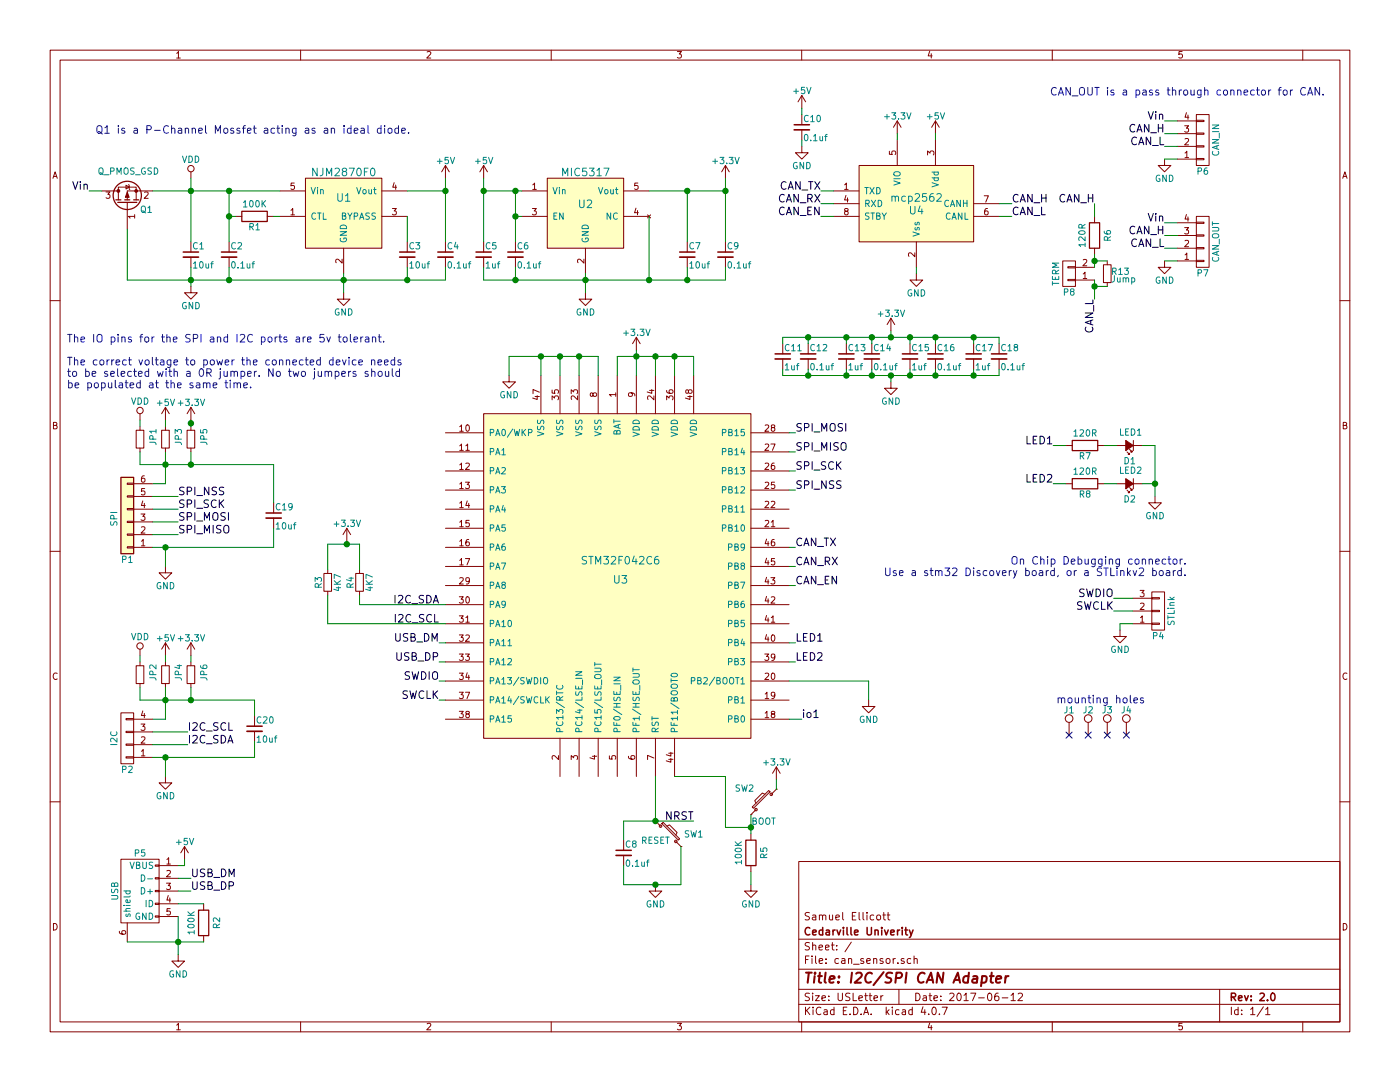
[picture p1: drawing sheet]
EESchema Schematic File Version 2
LIBS:can_sensor-rescue
LIBS:power
LIBS:device
LIBS:transistors
LIBS:conn
LIBS:linear
LIBS:regul
LIBS:74xx
LIBS:cmos4000
LIBS:adc-dac
LIBS:memory
LIBS:xilinx
LIBS:microcontrollers
LIBS:dsp
LIBS:microchip
LIBS:analog_switches
LIBS:motorola
LIBS:texas
LIBS:intel
LIBS:audio
LIBS:interface
LIBS:digital-audio
LIBS:philips
LIBS:display
LIBS:cypress
LIBS:siliconi
LIBS:opto
LIBS:atmel
LIBS:contrib
LIBS:valves
LIBS:relays_switches
LIBS:supermileage
LIBS:supermileage_computers
LIBS:supermileage_sensors
LIBS:can_sensor-cache
EELAYER 25 0
EELAYER END
$Descr USLetter 11000 8500
encoding utf-8
Sheet 1 1
Title "I2C/SPI CAN Adapter"
Date "2017-06-12"
Rev "2.0"
Comp "Cedarville Univerity"
Comment1 "Samuel Ellicott"
Comment2 ""
Comment3 ""
Comment4 ""
$EndDescr
$Comp
L mcp2562 U4
U 1 1
P 7200 1600
F 0 "U4" H 7200 1550 60  0000 C CNN
F 1 "mcp2562" H 7200 1650 60  0000 C CNN
F 2 "SMD_Packages:SOIC-8-N" H 7200 1600 60  0001 C CNN
F 3 "" H 7200 1600 60  0000 C CNN
F 4 "Mouser" H 7200 1600 60  0001 C CNN "Distributor"
F 5 "579-MCP2562-E/SN" H 7200 1600 60  0001 C CNN "PN"
	1    7200 1600
	1    0    0    -1  
$EndComp
$Comp
L MIC5317 U2
U 1 1
P 4600 1600
F 0 "U2" H 4600 1600 60  0000 C CNN
F 1 "MIC5317" H 4600 1850 60  0000 C CNN
F 2 "TO_SOT_Packages_SMD:SOT-23-5" H 4600 1550 60  0001 C CNN
F 3 "" H 4600 1550 60  0000 C CNN
F 4 "Mouser" H 4600 1600 60  0001 C CNN "Distributor"
F 5 "998-MIC5317-3.3YM5TR" H 4600 1600 60  0001 C CNN "PN"
	1    4600 1600
	1    0    0    -1  
$EndComp
$Comp
L C_Small C7
U 1 1
P 5400 2000
F 0 "C7" H 5410 2070 50  0000 L CNN
F 1 "10uf" H 5410 1920 50  0000 L CNN
F 2 "Capacitors_SMD:C_0603_HandSoldering" V 5400 2000 50  0001 C CNN
F 3 "" H 5400 2000 50  0000 C CNN
F 4 "Mouser" H 5400 2000 60  0001 C CNN "Distributor"
F 5 "80-C0603C105K8P" H 5400 2000 60  0001 C CNN "PN"
	1    5400 2000
	1    0    0    -1  
$EndComp
$Comp
L C_Small C6
U 1 1
P 4050 2000
F 0 "C6" H 4060 2070 50  0000 L CNN
F 1 "0.1uf" H 4060 1920 50  0000 L CNN
F 2 "Capacitors_SMD:C_0603_HandSoldering" V 4050 2000 50  0001 C CNN
F 3 "" H 4050 2000 50  0000 C CNN
	1    4050 2000
	1    0    0    -1  
$EndComp
$Comp
L GND #PWR01
U 1 1
P 4600 2300
F 0 "#PWR01" H 4600 2050 50  0001 C CNN
F 1 "GND" H 4600 2150 50  0000 C CNN
F 2 "" H 4600 2300 50  0000 C CNN
F 3 "" H 4600 2300 50  0000 C CNN
	1    4600 2300
	1    0    0    -1  
$EndComp
$Comp
L +5V #PWR02
U 1 1
P 3800 1400
F 0 "#PWR02" H 3800 1250 50  0001 C CNN
F 1 "+5V" H 3800 1540 50  0000 C CNN
F 2 "" H 3800 1400 50  0000 C CNN
F 3 "" H 3800 1400 50  0000 C CNN
	1    3800 1400
	1    0    0    -1  
$EndComp
$Comp
L +3.3V #PWR03
U 1 1
P 5700 1400
F 0 "#PWR03" H 5700 1250 50  0001 C CNN
F 1 "+3.3V" H 5700 1540 50  0000 C CNN
F 2 "" H 5700 1400 50  0000 C CNN
F 3 "" H 5700 1400 50  0000 C CNN
	1    5700 1400
	1    0    0    -1  
$EndComp
$Comp
L +3.3V #PWR04
U 1 1
P 5000 2750
F 0 "#PWR04" H 5000 2600 50  0001 C CNN
F 1 "+3.3V" H 5000 2890 50  0000 C CNN
F 2 "" H 5000 2750 50  0000 C CNN
F 3 "" H 5000 2750 50  0000 C CNN
	1    5000 2750
	1    0    0    -1  
$EndComp
$Comp
L C_Small C15
U 1 1
P 7150 2800
F 0 "C15" H 7160 2870 50  0000 L CNN
F 1 "1uf" H 7160 2720 50  0000 L CNN
F 2 "Capacitors_SMD:C_0603_HandSoldering" V 7150 2800 50  0001 C CNN
F 3 "" H 7150 2800 50  0000 C CNN
F 4 "Mouser" H 7150 2800 60  0001 C CNN "Distributor"
F 5 "80-C0603C105K8P" H 7150 2800 60  0001 C CNN "PN"
	1    7150 2800
	1    0    0    -1  
$EndComp
$Comp
L C_Small C16
U 1 1
P 7350 2800
F 0 "C16" H 7360 2870 50  0000 L CNN
F 1 "0.1uf" H 7360 2720 50  0000 L CNN
F 2 "Capacitors_SMD:C_0603_HandSoldering" V 7350 2800 50  0001 C CNN
F 3 "" H 7350 2800 50  0000 C CNN
	1    7350 2800
	1    0    0    -1  
$EndComp
$Comp
L C_Small C9
U 1 1
P 5700 2000
F 0 "C9" H 5710 2070 50  0000 L CNN
F 1 "0.1uf" H 5710 1920 50  0000 L CNN
F 2 "Capacitors_SMD:C_0603_HandSoldering" V 5700 2000 50  0001 C CNN
F 3 "" H 5700 2000 50  0000 C CNN
	1    5700 2000
	1    0    0    -1  
$EndComp
$Comp
L GND #PWR05
U 1 1
P 7200 2150
F 0 "#PWR05" H 7200 1900 50  0001 C CNN
F 1 "GND" H 7200 2000 50  0000 C CNN
F 2 "" H 7200 2150 50  0000 C CNN
F 3 "" H 7200 2150 50  0000 C CNN
	1    7200 2150
	1    0    0    -1  
$EndComp
$Comp
L +3.3V #PWR06
U 1 1
P 7050 1050
F 0 "#PWR06" H 7050 900 50  0001 C CNN
F 1 "+3.3V" H 7050 1190 50  0000 C CNN
F 2 "" H 7050 1050 50  0000 C CNN
F 3 "" H 7050 1050 50  0000 C CNN
	1    7050 1050
	1    0    0    -1  
$EndComp
$Comp
L +5V #PWR07
U 1 1
P 7350 1050
F 0 "#PWR07" H 7350 900 50  0001 C CNN
F 1 "+5V" H 7350 1190 50  0000 C CNN
F 2 "" H 7350 1050 50  0000 C CNN
F 3 "" H 7350 1050 50  0000 C CNN
	1    7350 1050
	1    0    0    -1  
$EndComp
$Comp
L C_Small C10
U 1 1
P 6300 1000
F 0 "C10" H 6310 1070 50  0000 L CNN
F 1 "0.1uf" H 6310 920 50  0000 L CNN
F 2 "Capacitors_SMD:C_0603_HandSoldering" V 6300 1000 50  0001 C CNN
F 3 "" H 6300 1000 50  0000 C CNN
	1    6300 1000
	1    0    0    -1  
$EndComp
$Comp
L GND #PWR08
U 1 1
P 6300 1150
F 0 "#PWR08" H 6300 900 50  0001 C CNN
F 1 "GND" H 6300 1000 50  0000 C CNN
F 2 "" H 6300 1150 50  0000 C CNN
F 3 "" H 6300 1150 50  0000 C CNN
	1    6300 1150
	1    0    0    -1  
$EndComp
$Comp
L +5V #PWR09
U 1 1
P 6300 850
F 0 "#PWR09" H 6300 700 50  0001 C CNN
F 1 "+5V" H 6300 990 50  0000 C CNN
F 2 "" H 6300 850 50  0000 C CNN
F 3 "" H 6300 850 50  0000 C CNN
	1    6300 850 
	1    0    0    -1  
$EndComp
$Comp
L VDD #PWR010
U 1 1
P 1500 1400
F 0 "#PWR010" H 1500 1250 50  0001 C CNN
F 1 "VDD" H 1500 1550 50  0000 C CNN
F 2 "" H 1500 1400 50  0000 C CNN
F 3 "" H 1500 1400 50  0000 C CNN
	1    1500 1400
	1    0    0    -1  
$EndComp
$Comp
L CONN_01X04 P6
U 1 1
P 9450 1100
F 0 "P6" H 9450 1350 50  0000 C CNN
F 1 "CAN_IN" V 9550 1100 50  0000 C CNN
F 2 "User_Connectors:Molex-duraClick-4conn" V 9450 1100 50  0001 C CNN
F 3 "" H 9450 1100 50  0000 C CNN
F 4 "Mouser" H 9450 1100 60  0001 C CNN "Distributor"
F 5 "538-53261-0471" H 9450 1100 60  0001 C CNN "PN"
	1    9450 1100
	1    0    0    1   
$EndComp
$Comp
L CONN_01X04 P7
U 1 1
P 9450 1900
F 0 "P7" H 9450 2150 50  0000 C CNN
F 1 "CAN_OUT" V 9550 1900 50  0000 C CNN
F 2 "User_Connectors:Molex-duraClick-4conn" V 9450 1900 50  0001 C CNN
F 3 "" H 9450 1900 50  0000 C CNN
F 4 "Mouser" H 9450 1900 60  0001 C CNN "Distributor"
F 5 "538-53261-0471" H 9450 1900 60  0001 C CNN "PN"
	1    9450 1900
	1    0    0    1   
$EndComp
$Comp
L GND #PWR011
U 1 1
P 9150 1250
F 0 "#PWR011" H 9150 1000 50  0001 C CNN
F 1 "GND" H 9150 1100 50  0000 C CNN
F 2 "" H 9150 1250 50  0000 C CNN
F 3 "" H 9150 1250 50  0000 C CNN
	1    9150 1250
	-1   0    0    -1  
$EndComp
$Comp
L GND #PWR012
U 1 1
P 9150 2050
F 0 "#PWR012" H 9150 1800 50  0001 C CNN
F 1 "GND" H 9150 1900 50  0000 C CNN
F 2 "" H 9150 2050 50  0000 C CNN
F 3 "" H 9150 2050 50  0000 C CNN
	1    9150 2050
	-1   0    0    -1  
$EndComp
Text Label 9150 1950 2    60   ~ 0
CAN_L
Text Label 9150 1050 2    60   ~ 0
CAN_H
Text Label 9150 1850 2    60   ~ 0
CAN_H
Text Label 9150 1150 2    60   ~ 0
CAN_L
Text Label 7950 1600 0    60   ~ 0
CAN_H
Text Label 7950 1700 0    60   ~ 0
CAN_L
$Comp
L C_Small C3
U 1 1
P 3200 2000
F 0 "C3" H 3210 2070 50  0000 L CNN
F 1 "10uf" H 3210 1920 50  0000 L CNN
F 2 "Capacitors_SMD:C_0603_HandSoldering" V 3200 2000 50  0001 C CNN
F 3 "" H 3200 2000 50  0000 C CNN
F 4 "Mouser" H 3200 2000 60  0001 C CNN "Distributor"
F 5 "81-GRM188R61C106KALD" H 3200 2000 60  0001 C CNN "PN"
	1    3200 2000
	1    0    0    -1  
$EndComp
$Comp
L C_Small C1
U 1 1
P 1500 2000
F 0 "C1" H 1510 2070 50  0000 L CNN
F 1 "10uf" H 1510 1920 50  0000 L CNN
F 2 "Capacitors_SMD:C_0603_HandSoldering" V 1500 2000 50  0001 C CNN
F 3 "" H 1500 2000 50  0000 C CNN
F 4 "Mouser" H 1500 2000 60  0001 C CNN "Distributor"
F 5 "81-GRM188R61C106KALD" H 1500 2000 60  0001 C CNN "PN"
	1    1500 2000
	1    0    0    -1  
$EndComp
$Comp
L GND #PWR013
U 1 1
P 2700 2300
F 0 "#PWR013" H 2700 2050 50  0001 C CNN
F 1 "GND" H 2700 2150 50  0000 C CNN
F 2 "" H 2700 2300 50  0000 C CNN
F 3 "" H 2700 2300 50  0000 C CNN
	1    2700 2300
	1    0    0    -1  
$EndComp
$Comp
L +5V #PWR014
U 1 1
P 3500 1400
F 0 "#PWR014" H 3500 1250 50  0001 C CNN
F 1 "+5V" H 3500 1540 50  0000 C CNN
F 2 "" H 3500 1400 50  0000 C CNN
F 3 "" H 3500 1400 50  0000 C CNN
	1    3500 1400
	1    0    0    -1  
$EndComp
$Comp
L C_Small C2
U 1 1
P 1800 2000
F 0 "C2" H 1810 2070 50  0000 L CNN
F 1 "0.1uf" H 1810 1920 50  0000 L CNN
F 2 "Capacitors_SMD:C_0603_HandSoldering" V 1800 2000 50  0001 C CNN
F 3 "" H 1800 2000 50  0000 C CNN
	1    1800 2000
	1    0    0    -1  
$EndComp
$Comp
L C_Small C5
U 1 1
P 3800 2000
F 0 "C5" H 3810 2070 50  0000 L CNN
F 1 "1uf" H 3810 1920 50  0000 L CNN
F 2 "Capacitors_SMD:C_0603_HandSoldering" V 3800 2000 50  0001 C CNN
F 3 "" H 3800 2000 50  0000 C CNN
F 4 "Mouser" H 3800 2000 60  0001 C CNN "Distributor"
F 5 "80-C0603C105K8P" H 3800 2000 60  0001 C CNN "PN"
	1    3800 2000
	1    0    0    -1  
$EndComp
$Comp
L CONN_01X04 P2
U 1 1
P 1000 5800
F 0 "P2" H 1000 6050 50  0000 C CNN
F 1 "I2C" V 1100 5800 50  0000 C CNN
F 2 "User_Connectors:Molex-duraClick-4conn" V 1000 5800 50  0001 C CNN
F 3 "" H 1000 5800 50  0000 C CNN
F 4 "Mouser" H 1000 5800 60  0001 C CNN "Distributor"
F 5 "538-53261-0471" H 1000 5800 60  0001 C CNN "PN"
	1    1000 5800
	-1   0    0    1   
$EndComp
Text Label 8750 4700 2    60   ~ 0
SWDIO
Text Label 8750 4800 2    60   ~ 0
SWCLK
$Comp
L GND #PWR015
U 1 1
P 8800 4950
F 0 "#PWR015" H 8800 4700 50  0001 C CNN
F 1 "GND" H 8800 4800 50  0000 C CNN
F 2 "" H 8800 4950 50  0000 C CNN
F 3 "" H 8800 4950 50  0000 C CNN
	1    8800 4950
	-1   0    0    -1  
$EndComp
Text Label 5450 6450 2    60   ~ 0
NRST
Text Label 3450 5350 2    60   ~ 0
SWDIO
Text Label 3450 5500 2    60   ~ 0
SWCLK
Text Label 3450 5050 2    60   ~ 0
USB_DM
Text Label 3450 5200 2    60   ~ 0
USB_DP
Text Label 6450 1600 2    60   ~ 0
CAN_RX
Text Label 6450 1500 2    60   ~ 0
CAN_TX
$Comp
L R R6
U 1 1
P 8600 1850
F 0 "R6" V 8700 1850 50  0000 C CNN
F 1 "120R" V 8500 1850 50  0000 C CNN
F 2 "Resistors_SMD:R_0603_HandSoldering" V 8530 1850 50  0001 C CNN
F 3 "" H 8600 1850 50  0000 C CNN
F 4 "Mouser" V 8600 1850 60  0001 C CNN "Distributor"
F 5 "71-CRCW0603-120-E3" V 8600 1850 60  0001 C CNN "PN"
	1    8600 1850
	1    0    0    -1  
$EndComp
Text Label 8600 1600 2    60   ~ 0
CAN_H
Text Label 8600 2350 3    60   ~ 0
CAN_L
$Comp
L Led_Small D1
U 1 1
P 8875 3500
F 0 "D1" H 8825 3625 50  0000 L CNN
F 1 "LED1" H 8775 3400 50  0000 L CNN
F 2 "LEDs:LED_0603_HandSoldering" H 8875 3500 50  0001 C CNN
F 3 "" V 8875 3500 50  0000 C CNN
	1    8875 3500
	-1   0    0    1   
$EndComp
$Comp
L Led_Small D2
U 1 1
P 8875 3800
F 0 "D2" H 8825 3925 50  0000 L CNN
F 1 "LED2" H 8775 3700 50  0000 L CNN
F 2 "LEDs:LED_0603_HandSoldering" H 8875 3800 50  0001 C CNN
F 3 "" V 8875 3800 50  0000 C CNN
	1    8875 3800
	-1   0    0    1   
$EndComp
$Comp
L GND #PWR016
U 1 1
P 9075 3900
F 0 "#PWR016" H 9075 3650 50  0001 C CNN
F 1 "GND" H 9075 3750 50  0000 C CNN
F 2 "" H 9075 3900 50  0000 C CNN
F 3 "" H 9075 3900 50  0000 C CNN
	1    9075 3900
	1    0    0    -1  
$EndComp
Text Label 8275 3500 2    60   ~ 0
LED1
Text Label 8275 3800 2    60   ~ 0
LED2
Text Label 6250 5200 0    60   ~ 0
LED2
Text Label 6250 5050 0    60   ~ 0
LED1
$Comp
L USB_OTG-RESCUE-can_sensor P5
U 1 1
P 1100 7000
F 0 "P5" V 800 7000 50  0000 C CNN
F 1 "USB" H 1100 7200 50  0000 C CNN
F 2 "Connect:USB_Micro-B" H 1050 6900 50  0001 C CNN
F 3 "" V 1050 6900 50  0000 C CNN
F 4 "Mouser" V 1100 7000 60  0001 C CNN "Distributor"
F 5 "649-10118194-0001LF" V 1100 7000 60  0001 C CNN "PN"
	1    1100 7000
	0    -1   1    0   
$EndComp
Text Label 1500 6900 0    60   ~ 0
USB_DM
Text Label 1500 7000 0    60   ~ 0
USB_DP
$Comp
L +5V #PWR017
U 1 1
P 1450 6750
F 0 "#PWR017" H 1450 6600 50  0001 C CNN
F 1 "+5V" H 1450 6890 50  0000 C CNN
F 2 "" H 1450 6750 50  0000 C CNN
F 3 "" H 1450 6750 50  0000 C CNN
	1    1450 6750
	1    0    0    -1  
$EndComp
$Comp
L GND #PWR018
U 1 1
P 1400 7500
F 0 "#PWR018" H 1400 7250 50  0001 C CNN
F 1 "GND" H 1400 7350 50  0000 C CNN
F 2 "" H 1400 7500 50  0000 C CNN
F 3 "" H 1400 7500 50  0000 C CNN
	1    1400 7500
	1    0    0    -1  
$EndComp
$Comp
L C_Small C8
U 1 1
P 4900 6700
F 0 "C8" H 4910 6770 50  0000 L CNN
F 1 "0.1uf" H 4910 6620 50  0000 L CNN
F 2 "Capacitors_SMD:C_0603_HandSoldering" V 4900 6700 50  0001 C CNN
F 3 "" H 4900 6700 50  0000 C CNN
	1    4900 6700
	1    0    0    -1  
$EndComp
$Comp
L SW_PUSH_SMALL SW2
U 1 1
P 6000 6300
F 0 "SW2" H 6150 6410 50  0000 C CNN
F 1 "BOOT" H 6000 6150 50  0000 C CNN
F 2 "Buttons_Switches_SMD:SW_SPST_FSMSM" V 6000 6300 50  0001 C CNN
F 3 "" H 6000 6300 50  0000 C CNN
	1    6000 6300
	-1   0    0    -1  
$EndComp
$Comp
L GND #PWR019
U 1 1
P 5900 6950
F 0 "#PWR019" H 5900 6700 50  0001 C CNN
F 1 "GND" H 5900 6800 50  0000 C CNN
F 2 "" H 5900 6950 50  0000 C CNN
F 3 "" H 5900 6950 50  0000 C CNN
	1    5900 6950
	1    0    0    -1  
$EndComp
$Comp
L +3.3V #PWR020
U 1 1
P 6100 6125
F 0 "#PWR020" H 6100 5975 50  0001 C CNN
F 1 "+3.3V" H 6100 6265 50  0000 C CNN
F 2 "" H 6100 6125 50  0000 C CNN
F 3 "" H 6100 6125 50  0000 C CNN
	1    6100 6125
	1    0    0    -1  
$EndComp
$Comp
L SW_PUSH_SMALL SW1
U 1 1
P 5250 6550
F 0 "SW1" H 5450 6550 50  0000 C CNN
F 1 "RESET" H 5150 6500 50  0000 C CNN
F 2 "Buttons_Switches_SMD:SW_SPST_FSMSM" H 5250 6550 50  0001 C CNN
F 3 "" H 5250 6550 50  0000 C CNN
	1    5250 6550
	1    0    0    -1  
$EndComp
$Comp
L NJM2870F0 U1
U 1 1
P 2700 1500
F 0 "U1" H 2700 1450 60  0000 C CNN
F 1 "NJM2870F0" H 2700 1650 60  0000 C CNN
F 2 "TO_SOT_Packages_SMD:SOT-23-5" V 2700 1450 60  0001 C CNN
F 3 "" H 2700 1450 60  0000 C CNN
F 4 "Mouser" H 2700 1500 60  0001 C CNN "Distributor"
F 5 "513-NJM2870F05-TE2" H 2700 1500 60  0001 C CNN "PN"
	1    2700 1500
	1    0    0    -1  
$EndComp
$Comp
L C_Small C4
U 1 1
P 3500 2000
F 0 "C4" H 3510 2070 50  0000 L CNN
F 1 "0.1uf" H 3510 1920 50  0000 L CNN
F 2 "Capacitors_SMD:C_0603_HandSoldering" V 3500 2000 50  0001 C CNN
F 3 "" H 3500 2000 50  0000 C CNN
	1    3500 2000
	1    0    0    -1  
$EndComp
$Comp
L R R1
U 1 1
P 2000 1700
F 0 "R1" V 2080 1700 50  0000 C CNN
F 1 "100K" V 1900 1700 50  0000 C CNN
F 2 "Resistors_SMD:R_0603_HandSoldering" H 1930 1700 50  0001 C CNN
F 3 "" H 2000 1700 50  0000 C CNN
F 4 "Mouser" V 2000 1700 60  0001 C CNN "Distributor"
F 5 "71-CRCW0603-100K-E3" V 2000 1700 60  0001 C CNN "PN"
	1    2000 1700
	0    1    1    0   
$EndComp
$Comp
L R R5
U 1 1
P 5900 6700
F 0 "R5" V 6000 6700 50  0000 C CNN
F 1 "100K" V 5800 6700 50  0000 C CNN
F 2 "Resistors_SMD:R_0603_HandSoldering" H 5830 6700 50  0001 C CNN
F 3 "" H 5900 6700 50  0000 C CNN
F 4 "Mouser" V 5900 6700 60  0001 C CNN "Distributor"
F 5 "71-CRCW0603-100K-E3" V 5900 6700 60  0001 C CNN "PN"
	1    5900 6700
	1    0    0    -1  
$EndComp
$Comp
L R R2
U 1 1
P 1600 7250
F 0 "R2" V 1700 7250 50  0000 C CNN
F 1 "100K" V 1500 7250 50  0000 C CNN
F 2 "Resistors_SMD:R_0603_HandSoldering" H 1530 7250 50  0001 C CNN
F 3 "" H 1600 7250 50  0000 C CNN
F 4 "Mouser" V 1600 7250 60  0001 C CNN "Distributor"
F 5 "71-CRCW0603-100K-E3" V 1600 7250 60  0001 C CNN "PN"
	1    1600 7250
	1    0    0    -1  
$EndComp
$Comp
L R R7
U 1 1
P 8525 3500
F 0 "R7" V 8605 3500 50  0000 C CNN
F 1 "120R" V 8425 3500 50  0000 C CNN
F 2 "Resistors_SMD:R_0603_HandSoldering" V 8455 3500 50  0001 C CNN
F 3 "" H 8525 3500 50  0000 C CNN
F 4 "Mouser" V 8525 3500 60  0001 C CNN "Distributor"
F 5 "71-CRCW0603-120-E3" V 8525 3500 60  0001 C CNN "PN"
	1    8525 3500
	0    1    1    0   
$EndComp
$Comp
L R R8
U 1 1
P 8525 3800
F 0 "R8" V 8605 3800 50  0000 C CNN
F 1 "120R" V 8425 3800 50  0000 C CNN
F 2 "Resistors_SMD:R_0603_HandSoldering" V 8455 3800 50  0001 C CNN
F 3 "" H 8525 3800 50  0000 C CNN
F 4 "Mouser" V 8525 3800 60  0001 C CNN "Distributor"
F 5 "71-CRCW0603-120-E3" V 8525 3800 60  0001 C CNN "PN"
	1    8525 3800
	0    1    1    0   
$EndComp
$Comp
L GND #PWR021
U 1 1
P 5150 6950
F 0 "#PWR021" H 5150 6700 50  0001 C CNN
F 1 "GND" H 5150 6800 50  0000 C CNN
F 2 "" H 5150 6950 50  0000 C CNN
F 3 "" H 5150 6950 50  0000 C CNN
	1    5150 6950
	1    0    0    -1  
$EndComp
$Comp
L C_Small C18
U 1 1
P 7850 2800
F 0 "C18" H 7860 2870 50  0000 L CNN
F 1 "0.1uf" H 7860 2720 50  0000 L CNN
F 2 "Capacitors_SMD:C_0603_HandSoldering" V 7850 2800 50  0001 C CNN
F 3 "" H 7850 2800 50  0000 C CNN
	1    7850 2800
	1    0    0    -1  
$EndComp
$Comp
L +3.3V #PWR022
U 1 1
P 7000 2600
F 0 "#PWR022" H 7000 2450 50  0001 C CNN
F 1 "+3.3V" H 7000 2740 50  0000 C CNN
F 2 "" H 7000 2600 50  0000 C CNN
F 3 "" H 7000 2600 50  0000 C CNN
	1    7000 2600
	1    0    0    -1  
$EndComp
$Comp
L GND #PWR023
U 1 1
P 7000 3000
F 0 "#PWR023" H 7000 2750 50  0001 C CNN
F 1 "GND" H 7000 2850 50  0000 C CNN
F 2 "" H 7000 3000 50  0000 C CNN
F 3 "" H 7000 3000 50  0000 C CNN
	1    7000 3000
	1    0    0    -1  
$EndComp
$Comp
L C_Small C17
U 1 1
P 7650 2800
F 0 "C17" H 7660 2870 50  0000 L CNN
F 1 "1uf" H 7660 2720 50  0000 L CNN
F 2 "Capacitors_SMD:C_0603_HandSoldering" V 7650 2800 50  0001 C CNN
F 3 "" H 7650 2800 50  0000 C CNN
F 4 "Mouser" H 7650 2800 60  0001 C CNN "Distributor"
F 5 "81-GRM188R61C106KALD" H 7650 2800 60  0001 C CNN "PN"
	1    7650 2800
	1    0    0    -1  
$EndComp
$Comp
L CONN_01X03 P4
U 1 1
P 9100 4800
F 0 "P4" H 9100 5000 50  0000 C CNN
F 1 "STLink" V 9200 4800 50  0000 C CNN
F 2 "Pin_Headers:Pin_Header_Straight_1x03" H 9100 4800 50  0001 C CNN
F 3 "" H 9100 4800 50  0000 C CNN
	1    9100 4800
	1    0    0    1   
$EndComp
$Comp
L GND #PWR024
U 1 1
P 4000 2950
F 0 "#PWR024" H 4000 2700 50  0001 C CNN
F 1 "GND" H 4000 2800 50  0000 C CNN
F 2 "" H 4000 2950 50  0000 C CNN
F 3 "" H 4000 2950 50  0000 C CNN
	1    4000 2950
	1    0    0    -1  
$EndComp
Text Label 6250 4450 0    60   ~ 0
CAN_RX
Text Label 6250 4300 0    60   ~ 0
CAN_TX
Text Label 6300 5650 0    60   ~ 0
io1
$Comp
L STM32F042C6 U3
U 1 1
P 4850 4500
F 0 "U3" H 4875 4450 60  0000 C CNN
F 1 "STM32F042C6" H 4875 4600 60  0000 C CNN
F 2 "Housings_QFP:TQFP-48_7x7mm_Pitch0.5mm" H 4850 4500 60  0001 C CNN
F 3 "" H 4850 4500 60  0000 C CNN
	1    4850 4500
	1    0    0    -1  
$EndComp
$Comp
L C_Small C13
U 1 1
P 6650 2800
F 0 "C13" H 6660 2870 50  0000 L CNN
F 1 "1uf" H 6660 2720 50  0000 L CNN
F 2 "Capacitors_SMD:C_0603_HandSoldering" V 6650 2800 50  0001 C CNN
F 3 "" H 6650 2800 50  0000 C CNN
F 4 "Mouser" H 6650 2800 60  0001 C CNN "Distributor"
F 5 "80-C0603C105K8P" H 6650 2800 60  0001 C CNN "PN"
	1    6650 2800
	1    0    0    -1  
$EndComp
$Comp
L C_Small C14
U 1 1
P 6850 2800
F 0 "C14" H 6860 2870 50  0000 L CNN
F 1 "0.1uf" H 6860 2720 50  0000 L CNN
F 2 "Capacitors_SMD:C_0603_HandSoldering" V 6850 2800 50  0001 C CNN
F 3 "" H 6850 2800 50  0000 C CNN
	1    6850 2800
	1    0    0    -1  
$EndComp
$Comp
L C_Small C11
U 1 1
P 6150 2800
F 0 "C11" H 6160 2870 50  0000 L CNN
F 1 "1uf" H 6160 2720 50  0000 L CNN
F 2 "Capacitors_SMD:C_0603_HandSoldering" V 6150 2800 50  0001 C CNN
F 3 "" H 6150 2800 50  0000 C CNN
F 4 "Mouser" H 6150 2800 60  0001 C CNN "Distributor"
F 5 "80-C0603C105K8P" H 6150 2800 60  0001 C CNN "PN"
	1    6150 2800
	1    0    0    -1  
$EndComp
$Comp
L C_Small C12
U 1 1
P 6350 2800
F 0 "C12" H 6360 2870 50  0000 L CNN
F 1 "0.1uf" H 6360 2720 50  0000 L CNN
F 2 "Capacitors_SMD:C_0603_HandSoldering" V 6350 2800 50  0001 C CNN
F 3 "" H 6350 2800 50  0000 C CNN
	1    6350 2800
	1    0    0    -1  
$EndComp
$Comp
L VDD #PWR025
U 1 1
P 1100 3300
F 0 "#PWR025" H 1100 3150 50  0001 C CNN
F 1 "VDD" H 1100 3450 50  0000 C CNN
F 2 "" H 1100 3300 50  0000 C CNN
F 3 "" H 1100 3300 50  0000 C CNN
	1    1100 3300
	1    0    0    -1  
$EndComp
Text Label 700  1500 2    60   ~ 0
Vin
Text Label 9150 950  2    60   ~ 0
Vin
Text Label 9150 1750 2    60   ~ 0
Vin
$Comp
L C_Small C19
U 1 1
P 2150 4050
F 0 "C19" H 2160 4120 50  0000 L CNN
F 1 "10uf" H 2160 3970 50  0000 L CNN
F 2 "Capacitors_SMD:C_0603_HandSoldering" V 2150 4050 50  0001 C CNN
F 3 "" H 2150 4050 50  0000 C CNN
F 4 "Mouser" H 2150 4050 60  0001 C CNN "Distributor"
F 5 "81-GRM188R61C106KALD" H 2150 4050 60  0001 C CNN "PN"
	1    2150 4050
	1    0    0    -1  
$EndComp
$Comp
L C_Small C20
U 1 1
P 2000 5725
F 0 "C20" H 2010 5795 50  0000 L CNN
F 1 "10uf" H 2010 5645 50  0000 L CNN
F 2 "Capacitors_SMD:C_0603_HandSoldering" V 2000 5725 50  0001 C CNN
F 3 "" H 2000 5725 50  0000 C CNN
F 4 "Mouser" H 2000 5725 60  0001 C CNN "Distributor"
F 5 "81-GRM188R61C106KALD" H 2000 5725 60  0001 C CNN "PN"
	1    2000 5725
	1    0    0    -1  
$EndComp
Text Notes 8250 750  0    60   ~ 0
CAN_OUT is a pass through connector for CAN.
Text Notes 9325 4525 2    60   ~ 0
On Chip Debugging connector.\nUse a stm32 Discovery board, or a STLinkv2 board.
$Comp
L GND #PWR026
U 1 1
P 6825 5500
F 0 "#PWR026" H 6825 5250 50  0001 C CNN
F 1 "GND" H 6825 5350 50  0000 C CNN
F 2 "" H 6825 5500 50  0000 C CNN
F 3 "" H 6825 5500 50  0000 C CNN
	1    6825 5500
	1    0    0    -1  
$EndComp
Text Label 6450 1700 2    60   ~ 0
CAN_EN
Text Label 6250 4600 0    60   ~ 0
CAN_EN
$Comp
L Q_PMOS_GSD Q1
U 1 1
P 1000 1600
F 0 "Q1" V 950 1400 50  0000 L CNN
F 1 "Q_PMOS_GSD" V 1250 1350 50  0000 L CNN
F 2 "TO_SOT_Packages_SMD:SOT-23_Handsoldering" H 1200 1700 50  0001 C CNN
F 3 "" H 1000 1600 50  0001 C CNN
	1    1000 1600
	0    -1   -1   0   
$EndComp
$Comp
L GND #PWR027
U 1 1
P 1500 2250
F 0 "#PWR027" H 1500 2000 50  0001 C CNN
F 1 "GND" H 1500 2100 50  0000 C CNN
F 2 "" H 1500 2250 50  0001 C CNN
F 3 "" H 1500 2250 50  0001 C CNN
	1    1500 2250
	1    0    0    -1  
$EndComp
Text Notes 750  1050 0    60   ~ 0
Q1 is a P-Channel Mossfet acting as an ideal diode. 
$Comp
L CONN_01X02 P8
U 1 1
P 8400 2150
F 0 "P8" H 8400 2300 50  0000 C CNN
F 1 "TERM" V 8500 2150 50  0000 C CNN
F 2 "Pin_Headers:Pin_Header_Straight_1x02_Pitch2.54mm" H 8400 2150 50  0001 C CNN
F 3 "" H 8400 2150 50  0001 C CNN
	1    8400 2150
	-1   0    0    1   
$EndComp
$Comp
L TEST_1P J1
U 1 1
P 8400 5775
F 0 "J1" H 8400 5975 50  0000 C CNN
F 1 "TEST_1P" H 8400 5975 50  0001 C CNN
F 2 "Mounting_Holes:MountingHole_3.2mm_M3_ISO7380_Pad" H 8600 5775 50  0001 C CNN
F 3 "" H 8600 5775 50  0001 C CNN
	1    8400 5775
	1    0    0    -1  
$EndComp
$Comp
L TEST_1P J2
U 1 1
P 8550 5775
F 0 "J2" H 8550 5975 50  0000 C CNN
F 1 "TEST_1P" H 8550 5975 50  0001 C CNN
F 2 "Mounting_Holes:MountingHole_3.2mm_M3_ISO7380_Pad" H 8750 5775 50  0001 C CNN
F 3 "" H 8750 5775 50  0001 C CNN
	1    8550 5775
	1    0    0    -1  
$EndComp
$Comp
L TEST_1P J3
U 1 1
P 8700 5775
F 0 "J3" H 8700 5975 50  0000 C CNN
F 1 "TEST_1P" H 8700 5975 50  0001 C CNN
F 2 "Mounting_Holes:MountingHole_3.2mm_M3_ISO7380_Pad" H 8900 5775 50  0001 C CNN
F 3 "" H 8900 5775 50  0001 C CNN
	1    8700 5775
	1    0    0    -1  
$EndComp
$Comp
L TEST_1P J4
U 1 1
P 8850 5775
F 0 "J4" H 8850 5975 50  0000 C CNN
F 1 "TEST_1P" H 8850 5975 50  0001 C CNN
F 2 "Mounting_Holes:MountingHole_3.2mm_M3_ISO7380_Pad" H 9050 5775 50  0001 C CNN
F 3 "" H 9050 5775 50  0001 C CNN
	1    8850 5775
	1    0    0    -1  
$EndComp
Text Notes 8300 5525 0    60   ~ 0
mounting holes
NoConn ~ 8400 5775
NoConn ~ 8550 5775
NoConn ~ 8700 5775
NoConn ~ 8850 5775
$Comp
L R_Small R13
U 1 1
P 8700 2150
F 0 "R13" H 8730 2170 50  0000 L CNN
F 1 "Jump" H 8730 2110 50  0000 L CNN
F 2 "Resistors_SMD:R_0603" H 8700 2150 50  0001 C CNN
F 3 "" H 8700 2150 50  0001 C CNN
	1    8700 2150
	1    0    0    -1  
$EndComp
Text Label 6250 3850 0    60   ~ 0
SPI_NSS
Text Label 6250 3700 0    60   ~ 0
SPI_SCK
Text Label 6250 3550 0    60   ~ 0
SPI_MISO
Text Label 6250 3400 0    60   ~ 0
SPI_MOSI
Text Label 3450 4750 2    60   ~ 0
I2C_SDA
Text Label 3450 4900 2    60   ~ 0
I2C_SCL
Text Notes 525  3050 0    60   ~ 0
The IO pins for the SPI and I2C ports are 5v tolerant.\n\nThe correct voltage to power the connected device needs \nto be selected with a 0R jumper. No two jumpers should \nbe populated at the same time.
$Comp
L Conn_01x06 P1
U 1 1
P 1000 4100
F 0 "P1" H 1000 4400 50  0000 C CNN
F 1 "SPI" V 1100 4075 50  0000 C CNN
F 2 "Supermileage:Molex-duraClick-6conn" H 1000 4100 50  0001 C CNN
F 3 "" H 1000 4100 50  0001 C CNN
	1    1000 4100
	-1   0    0    1   
$EndComp
Text Label 1400 4200 0    60   ~ 0
SPI_MISO
Text Label 1400 4100 0    60   ~ 0
SPI_MOSI
Text Label 1400 4000 0    60   ~ 0
SPI_SCK
Text Label 1400 3900 0    60   ~ 0
SPI_NSS
$Comp
L GND #PWR028
U 1 1
P 1300 4450
F 0 "#PWR028" H 1300 4200 50  0001 C CNN
F 1 "GND" H 1300 4300 50  0000 C CNN
F 2 "" H 1300 4450 50  0000 C CNN
F 3 "" H 1300 4450 50  0000 C CNN
	1    1300 4450
	1    0    0    -1  
$EndComp
$Comp
L GND #PWR029
U 1 1
P 1300 6100
F 0 "#PWR029" H 1300 5850 50  0001 C CNN
F 1 "GND" H 1300 5950 50  0000 C CNN
F 2 "" H 1300 6100 50  0000 C CNN
F 3 "" H 1300 6100 50  0000 C CNN
	1    1300 6100
	1    0    0    -1  
$EndComp
Text Label 1475 5850 0    60   ~ 0
I2C_SDA
Text Label 1475 5750 0    60   ~ 0
I2C_SCL
$Comp
L +5V #PWR030
U 1 1
P 1300 3300
F 0 "#PWR030" H 1300 3150 50  0001 C CNN
F 1 "+5V" H 1300 3440 50  0000 C CNN
F 2 "" H 1300 3300 50  0001 C CNN
F 3 "" H 1300 3300 50  0001 C CNN
	1    1300 3300
	1    0    0    -1  
$EndComp
$Comp
L +3.3V #PWR031
U 1 1
P 1500 3300
F 0 "#PWR031" H 1500 3150 50  0001 C CNN
F 1 "+3.3V" H 1500 3440 50  0000 C CNN
F 2 "" H 1500 3300 50  0001 C CNN
F 3 "" H 1500 3300 50  0001 C CNN
	1    1500 3300
	1    0    0    -1  
$EndComp
$Comp
L R_Small JP3
U 1 1
P 1300 3450
F 0 "JP3" V 1400 3400 50  0000 L CNN
F 1 "3V" H 1330 3410 50  0001 L CNN
F 2 "Resistors_SMD:R_0603_HandSoldering" H 1300 3450 50  0001 C CNN
F 3 "" H 1300 3450 50  0001 C CNN
	1    1300 3450
	1    0    0    -1  
$EndComp
$Comp
L R_Small JP5
U 1 1
P 1500 3450
F 0 "JP5" V 1600 3400 50  0000 L CNN
F 1 "5V" H 1530 3410 50  0001 L CNN
F 2 "Resistors_SMD:R_0603_HandSoldering" H 1500 3450 50  0001 C CNN
F 3 "" H 1500 3450 50  0001 C CNN
	1    1500 3450
	1    0    0    -1  
$EndComp
$Comp
L R_Small JP1
U 1 1
P 1100 3450
F 0 "JP1" V 1200 3400 50  0000 L CNN
F 1 "Vin" H 1130 3410 50  0001 L CNN
F 2 "Resistors_SMD:R_0603_HandSoldering" H 1100 3450 50  0001 C CNN
F 3 "" H 1100 3450 50  0001 C CNN
	1    1100 3450
	1    0    0    -1  
$EndComp
$Comp
L VDD #PWR032
U 1 1
P 1100 5150
F 0 "#PWR032" H 1100 5000 50  0001 C CNN
F 1 "VDD" H 1100 5300 50  0000 C CNN
F 2 "" H 1100 5150 50  0000 C CNN
F 3 "" H 1100 5150 50  0000 C CNN
	1    1100 5150
	1    0    0    -1  
$EndComp
$Comp
L +5V #PWR033
U 1 1
P 1300 5150
F 0 "#PWR033" H 1300 5000 50  0001 C CNN
F 1 "+5V" H 1300 5290 50  0000 C CNN
F 2 "" H 1300 5150 50  0001 C CNN
F 3 "" H 1300 5150 50  0001 C CNN
	1    1300 5150
	1    0    0    -1  
$EndComp
$Comp
L +3.3V #PWR034
U 1 1
P 1500 5150
F 0 "#PWR034" H 1500 5000 50  0001 C CNN
F 1 "+3.3V" H 1500 5290 50  0000 C CNN
F 2 "" H 1500 5150 50  0001 C CNN
F 3 "" H 1500 5150 50  0001 C CNN
	1    1500 5150
	1    0    0    -1  
$EndComp
$Comp
L R_Small JP4
U 1 1
P 1300 5300
F 0 "JP4" V 1400 5250 50  0000 L CNN
F 1 "3V" H 1330 5260 50  0001 L CNN
F 2 "Resistors_SMD:R_0603_HandSoldering" H 1300 5300 50  0001 C CNN
F 3 "" H 1300 5300 50  0001 C CNN
	1    1300 5300
	1    0    0    -1  
$EndComp
$Comp
L R_Small JP6
U 1 1
P 1500 5300
F 0 "JP6" V 1600 5250 50  0000 L CNN
F 1 "5V" H 1530 5260 50  0001 L CNN
F 2 "Resistors_SMD:R_0603_HandSoldering" H 1500 5300 50  0001 C CNN
F 3 "" H 1500 5300 50  0001 C CNN
	1    1500 5300
	1    0    0    -1  
$EndComp
$Comp
L R_Small JP2
U 1 1
P 1100 5300
F 0 "JP2" V 1200 5250 50  0000 L CNN
F 1 "Vin" H 1130 5260 50  0001 L CNN
F 2 "Resistors_SMD:R_0603_HandSoldering" H 1100 5300 50  0001 C CNN
F 3 "" H 1100 5300 50  0001 C CNN
	1    1100 5300
	1    0    0    -1  
$EndComp
$Comp
L R_Small R4
U 1 1
P 2825 4575
F 0 "R4" V 2750 4525 50  0000 L CNN
F 1 "4K7" V 2900 4500 50  0000 L CNN
F 2 "Resistors_SMD:R_0805" H 2825 4575 50  0001 C CNN
F 3 "" H 2825 4575 50  0001 C CNN
	1    2825 4575
	1    0    0    -1  
$EndComp
$Comp
L R_Small R3
U 1 1
P 2575 4575
F 0 "R3" V 2500 4525 50  0000 L CNN
F 1 "4K7" V 2650 4500 50  0000 L CNN
F 2 "Resistors_SMD:R_0805" H 2575 4575 50  0001 C CNN
F 3 "" H 2575 4575 50  0001 C CNN
	1    2575 4575
	1    0    0    -1  
$EndComp
Wire Wire Line
	5100 1500 5700 1500
Wire Wire Line
	4050 1500 4050 1900
Wire Wire Line
	3200 1500 3500 1500
Wire Wire Line
	3800 1500 4100 1500
Wire Wire Line
	3800 2200 5700 2200
Wire Wire Line
	4600 2150 4600 2300
Wire Wire Line
	4050 2200 4050 2100
Wire Wire Line
	5400 2200 5400 2100
Connection ~ 4600 2200
Wire Wire Line
	5100 1700 5100 2200
Connection ~ 5100 2200
Connection ~ 4050 1500
Wire Wire Line
	5000 2750 5000 2950
Wire Wire Line
	4850 2800 5450 2800
Connection ~ 5400 1500
Connection ~ 5000 2800
Wire Wire Line
	7050 1050 7050 1100
Wire Wire Line
	7350 1050 7350 1100
Wire Wire Line
	7200 2150 7200 2100
Wire Wire Line
	6300 850  6300 900 
Wire Wire Line
	6300 1100 6300 1150
Wire Wire Line
	9150 1250 9250 1250
Wire Wire Line
	9250 950  9150 950 
Wire Wire Line
	9250 1750 9150 1750
Wire Wire Line
	9150 2050 9250 2050
Wire Wire Line
	7950 1600 7850 1600
Wire Wire Line
	9150 1050 9250 1050
Wire Wire Line
	9150 1850 9250 1850
Wire Wire Line
	9250 1950 9150 1950
Wire Wire Line
	9150 1150 9250 1150
Wire Wire Line
	7850 1700 7950 1700
Wire Wire Line
	4100 1700 4050 1700
Connection ~ 4050 1700
Connection ~ 3500 1500
Wire Wire Line
	2700 2150 2700 2300
Wire Wire Line
	1000 2200 3500 2200
Wire Wire Line
	1200 1500 2200 1500
Wire Wire Line
	1800 2100 1800 2200
Connection ~ 2700 2200
Connection ~ 1800 1500
Wire Wire Line
	1500 1400 1500 1900
Wire Wire Line
	1500 2100 1500 2250
Connection ~ 1800 2200
Wire Wire Line
	3800 1400 3800 1900
Wire Wire Line
	3800 2100 3800 2200
Connection ~ 4050 2200
Connection ~ 3800 1500
Wire Wire Line
	1800 1500 1800 1900
Connection ~ 1500 1500
Wire Wire Line
	8900 4900 8800 4900
Wire Wire Line
	8800 4900 8800 4950
Wire Wire Line
	8900 4800 8750 4800
Wire Wire Line
	8900 4700 8750 4700
Wire Wire Line
	6450 1500 6550 1500
Wire Wire Line
	6450 1600 6550 1600
Wire Wire Line
	8600 1600 8600 1700
Wire Wire Line
	8600 2000 8600 2100
Wire Wire Line
	8975 3500 9075 3500
Wire Wire Line
	9075 3500 9075 3900
Wire Wire Line
	9075 3800 8975 3800
Connection ~ 9075 3800
Wire Wire Line
	8675 3800 8775 3800
Wire Wire Line
	8675 3500 8775 3500
Wire Wire Line
	8275 3500 8375 3500
Wire Wire Line
	8275 3800 8375 3800
Wire Wire Line
	6450 1700 6550 1700
Wire Wire Line
	1500 7000 1400 7000
Wire Wire Line
	1500 6900 1400 6900
Wire Wire Line
	1450 6750 1450 6800
Wire Wire Line
	1450 6800 1400 6800
Wire Wire Line
	1400 7200 1400 7500
Wire Wire Line
	1000 7400 1600 7400
Connection ~ 1400 7400
Wire Wire Line
	1400 7100 1600 7100
Wire Wire Line
	4900 6450 4900 6600
Wire Wire Line
	4900 6800 4900 6950
Connection ~ 5150 6450
Wire Wire Line
	3500 1400 3500 1900
Wire Wire Line
	3500 2200 3500 2100
Wire Wire Line
	3200 1900 3200 1700
Wire Wire Line
	3200 2100 3200 2200
Connection ~ 3200 2200
Wire Wire Line
	2150 1700 2200 1700
Wire Wire Line
	1850 1700 1800 1700
Connection ~ 1800 1700
Wire Wire Line
	5700 1400 5700 1900
Wire Wire Line
	5700 2200 5700 2100
Connection ~ 5400 2200
Connection ~ 5700 1500
Wire Wire Line
	5400 1900 5400 1500
Wire Wire Line
	7650 2650 7650 2700
Wire Wire Line
	4900 6450 5450 6450
Wire Wire Line
	7850 2650 7850 2700
Wire Wire Line
	5150 2800 5150 2950
Wire Wire Line
	5300 2800 5300 2950
Connection ~ 5150 2800
Wire Wire Line
	5450 2800 5450 2950
Connection ~ 5300 2800
Wire Wire Line
	4000 2950 4000 2800
Wire Wire Line
	4000 2800 4700 2800
Wire Wire Line
	4250 2800 4250 2950
Wire Wire Line
	4400 2800 4400 2950
Connection ~ 4250 2800
Wire Wire Line
	4550 2800 4550 2950
Connection ~ 4400 2800
Wire Wire Line
	4700 2800 4700 2950
Connection ~ 4550 2800
Wire Wire Line
	5150 6450 5150 6100
Wire Wire Line
	5350 6950 5350 6650
Wire Wire Line
	4900 6950 5350 6950
Connection ~ 5150 6950
Wire Wire Line
	3450 5500 3500 5500
Wire Wire Line
	3450 5350 3500 5350
Wire Wire Line
	3450 5200 3500 5200
Wire Wire Line
	3450 5050 3500 5050
Wire Wire Line
	6200 4300 6250 4300
Wire Wire Line
	6200 4450 6250 4450
Wire Wire Line
	1200 5950 2000 5950
Wire Wire Line
	1200 4300 2150 4300
Wire Wire Line
	1300 4300 1300 4450
Wire Wire Line
	1300 5650 1200 5650
Wire Wire Line
	6150 2700 6150 2650
Wire Wire Line
	6150 2650 7850 2650
Wire Wire Line
	6350 2700 6350 2650
Connection ~ 6350 2650
Wire Wire Line
	6650 2700 6650 2650
Connection ~ 6650 2650
Wire Wire Line
	6850 2700 6850 2650
Connection ~ 6850 2650
Wire Wire Line
	7150 2700 7150 2650
Connection ~ 7150 2650
Wire Wire Line
	7350 2700 7350 2650
Connection ~ 7350 2650
Connection ~ 7650 2650
Wire Wire Line
	7850 2950 7850 2900
Wire Wire Line
	6150 2950 7850 2950
Wire Wire Line
	6150 2950 6150 2900
Wire Wire Line
	6350 2900 6350 2950
Connection ~ 6350 2950
Wire Wire Line
	6650 2900 6650 2950
Connection ~ 6650 2950
Wire Wire Line
	6850 2900 6850 2950
Connection ~ 6850 2950
Wire Wire Line
	7150 2900 7150 2950
Connection ~ 7150 2950
Wire Wire Line
	7350 2900 7350 2950
Connection ~ 7350 2950
Wire Wire Line
	7650 2900 7650 2950
Connection ~ 7650 2950
Wire Wire Line
	7000 3000 7000 2950
Connection ~ 7000 2950
Wire Wire Line
	7000 2600 7000 2650
Connection ~ 7000 2650
Wire Wire Line
	700  1500 800  1500
Wire Wire Line
	2150 3650 2150 3950
Wire Wire Line
	2000 5500 2000 5625
Wire Wire Line
	6200 5050 6250 5050
Wire Wire Line
	6200 5200 6250 5200
Wire Wire Line
	6300 5650 6200 5650
Wire Wire Line
	6825 5500 6825 5350
Wire Wire Line
	6825 5350 6200 5350
Wire Wire Line
	5900 6850 5900 6950
Wire Wire Line
	5900 6400 5900 6550
Wire Wire Line
	6100 6200 6100 6125
Wire Wire Line
	5300 6100 5700 6100
Wire Wire Line
	5700 6100 5700 6500
Wire Wire Line
	5700 6500 5900 6500
Connection ~ 5900 6500
Wire Wire Line
	6250 4600 6200 4600
Wire Wire Line
	4850 2950 4850 2800
Connection ~ 1500 2200
Wire Wire Line
	1000 1800 1000 2200
Wire Wire Line
	8600 2200 8600 2350
Wire Wire Line
	8700 2050 8600 2050
Connection ~ 8600 2050
Wire Wire Line
	8700 2250 8600 2250
Connection ~ 8600 2250
Wire Wire Line
	2825 4750 3500 4750
Wire Wire Line
	2575 4900 3500 4900
Wire Wire Line
	1300 3550 1300 3800
Wire Wire Line
	1300 3800 1200 3800
Wire Wire Line
	2150 4300 2150 4150
Connection ~ 1300 4300
Wire Wire Line
	1400 3900 1200 3900
Wire Wire Line
	1200 4000 1400 4000
Wire Wire Line
	1200 4100 1400 4100
Wire Wire Line
	1200 4200 1400 4200
Wire Wire Line
	6200 3400 6250 3400
Wire Wire Line
	6200 3550 6250 3550
Wire Wire Line
	6200 3700 6250 3700
Wire Wire Line
	6200 3850 6250 3850
Wire Wire Line
	1300 5950 1300 6100
Wire Wire Line
	1200 5750 1475 5750
Wire Wire Line
	2000 5950 2000 5825
Connection ~ 1300 5950
Wire Wire Line
	1500 3650 1500 3550
Wire Wire Line
	1100 3650 2150 3650
Connection ~ 1300 3650
Wire Wire Line
	1100 3550 1100 3650
Wire Wire Line
	1500 3300 1500 3350
Wire Wire Line
	1300 3300 1300 3350
Wire Wire Line
	1100 3350 1100 3300
Connection ~ 1500 3325
Wire Wire Line
	1300 5400 1300 5650
Wire Wire Line
	1500 5500 1500 5400
Wire Wire Line
	1100 5500 2000 5500
Connection ~ 1300 5500
Wire Wire Line
	1100 5400 1100 5500
Wire Wire Line
	1300 5150 1300 5200
Wire Wire Line
	1100 5200 1100 5150
Wire Wire Line
	2575 4475 2575 4275
Wire Wire Line
	2825 4275 2825 4475
Wire Wire Line
	1500 5150 1500 5200
Wire Wire Line
	2575 4275 2825 4275
$Comp
L +3.3V #PWR035
U 1 1
P 2725 4250
F 0 "#PWR035" H 2725 4100 50  0001 C CNN
F 1 "+3.3V" H 2725 4390 50  0000 C CNN
F 2 "" H 2725 4250 50  0001 C CNN
F 3 "" H 2725 4250 50  0001 C CNN
	1    2725 4250
	1    0    0    -1  
$EndComp
Wire Wire Line
	2725 4250 2725 4275
Connection ~ 2725 4275
Connection ~ 1500 3650
Wire Wire Line
	1475 5850 1200 5850
Connection ~ 1500 5500
Wire Wire Line
	2575 4900 2575 4675
Wire Wire Line
	2825 4750 2825 4675
$EndSCHEMATC
